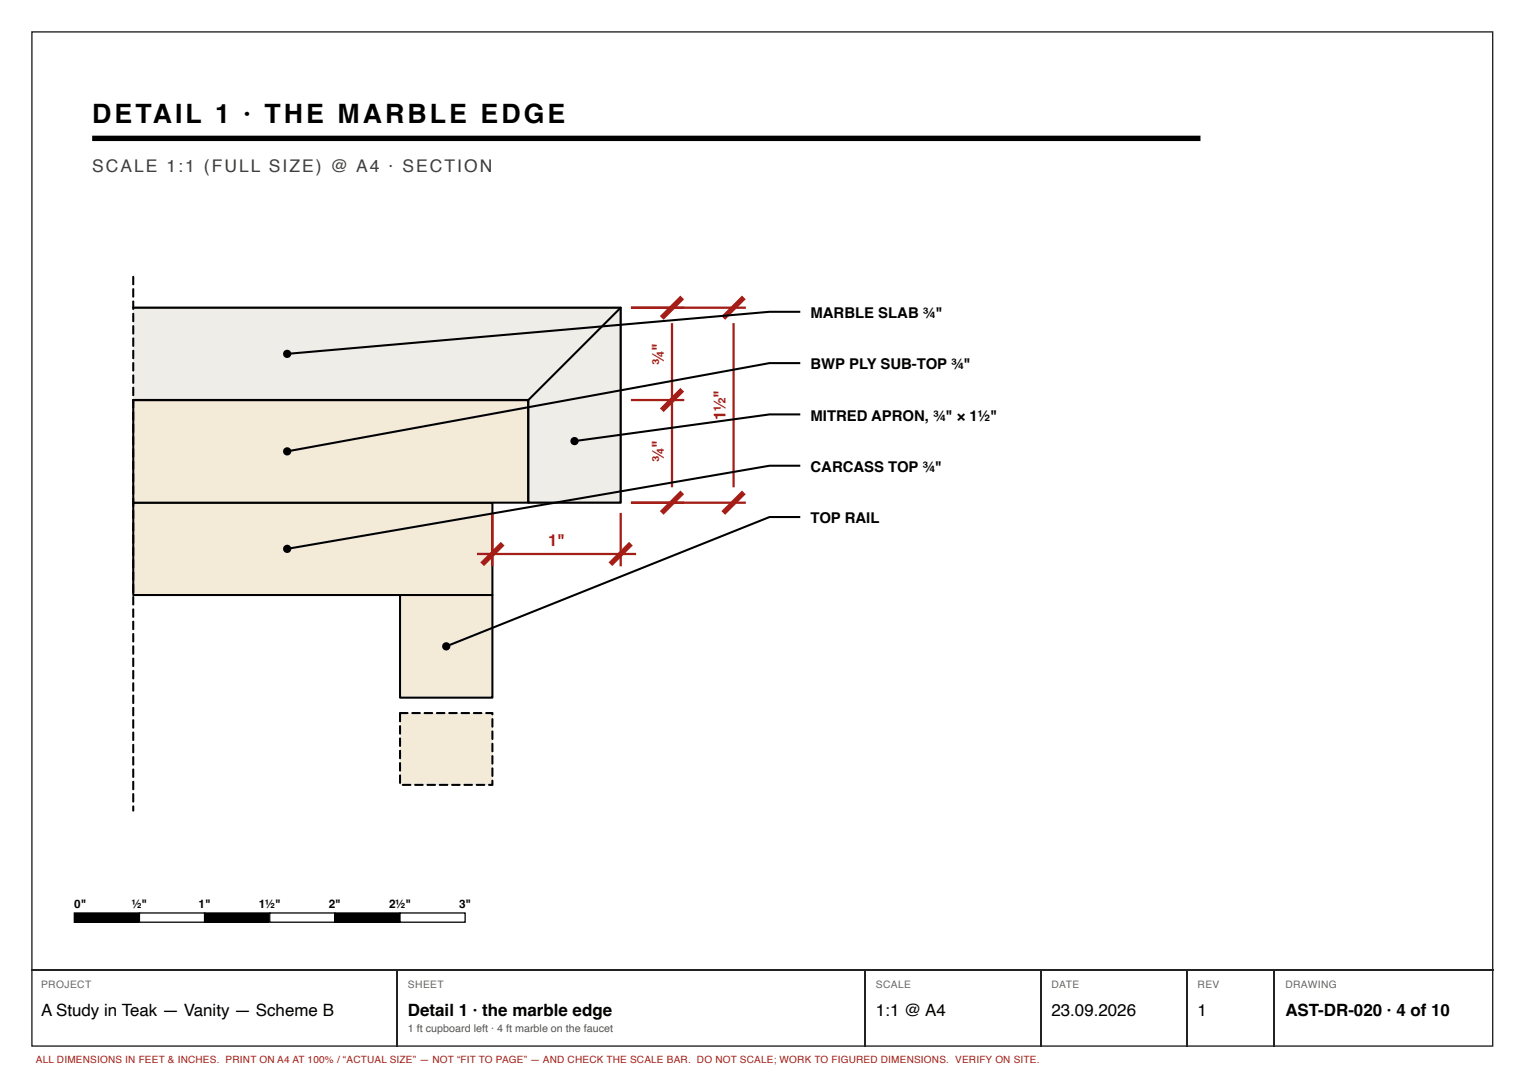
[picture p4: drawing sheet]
<svg xmlns="http://www.w3.org/2000/svg" width="297mm" height="210mm" viewBox="0 0 297 210" stroke-linecap="round" stroke-linejoin="round" font-family="sans-serif">
<path d="M6.2 6.2h284.7v197.7h-284.7z" fill="none" stroke="#222" stroke-width=".26"/>
<path d="M18 27h216" fill="none" stroke="#000" stroke-width="1" stroke-linecap="butt"/>
<path d="M26 98h70v18h-70z" fill="#f3ead8"/>
<path d="M26 98h70v18h-70z" fill="none" stroke="#000" stroke-width=".4"/>
<path d="M78 116h18v20h-18z" fill="#f3ead8"/>
<path d="M78 116h18v20h-18z" fill="none" stroke="#000" stroke-width=".4"/>
<path d="M78 139h18v14h-18z" fill="#f3ead8"/>
<path d="M80.2 138.8h1.6a.2 .2 0 0 1 .2 .2 .2 .2 0 0 1-.2 .2l-1.5-.1zM82.6 138.8h1.6a.2 .2 0 0 1 .2 .2 .2 .2 0 0 1-.2 .2l-1.5-.1zM85 138.8h1.6a.2 .2 0 0 1 .2 .2 .2 .2 0 0 1-.2 .2l-1.5-.1zM87.4 138.8h1.6a.2 .2 0 0 1 .2 .2 .2 .2 0 0 1-.2 .2l-1.5-.1zM89.8 138.8h1.6a.2 .2 0 0 1 .2 .2 .2 .2 0 0 1-.2 .2l-1.5-.1zM92.2 138.8h1.6a.2 .2 0 0 1 .2 .2 .2 .2 0 0 1-.2 .2l-1.5-.1zM94.6 138.8h1.4l.2 .4a.2 .2 0 0 1-.2 .2 .2 .2 0 0 1-.2-.2v-.2h.2v.2h-1.2l-.2-.2zM95.8 140l.4 .1v1.5a.2 .2 0 0 1-.2 .2 .2 .2 0 0 1-.2-.2zM95.8 142.4l.4 .1v1.5a.2 .2 0 0 1-.2 .2 .2 .2 0 0 1-.2-.2zM95.8 144.8l.4 .1v1.5a.2 .2 0 0 1-.2 .2 .2 .2 0 0 1-.2-.2zM95.8 147.2l.4 .1v1.5a.2 .2 0 0 1-.2 .2 .2 .2 0 0 1-.2-.2zM95.8 149.6l.4 .1v1.5a.2 .2 0 0 1-.2 .2 .2 .2 0 0 1-.2-.2zM95.8 152l.4 .1v.9l-.9 .2a.2 .2 0 0 1-.2-.2 .2 .2 0 0 1 .2-.2h.7v.2h-.2zM92.8 152.8h1.6a.2 .2 0 0 1 .2 .2 .2 .2 0 0 1-.2 .2l-1.6-.1zM90.4 152.8h1.6a.2 .2 0 0 1 .2 .2 .2 .2 0 0 1-.2 .2l-1.6-.1zM88 152.8h1.6a.2 .2 0 0 1 .2 .2 .2 .2 0 0 1-.2 .2l-1.6-.1zM85.6 152.8h1.6a.2 .2 0 0 1 .2 .2 .2 .2 0 0 1-.2 .2l-1.6-.1zM83.2 152.8h1.6a.2 .2 0 0 1 .2 .2 .2 .2 0 0 1-.2 .2l-1.6-.1zM80.8 152.8h1.6a.2 .2 0 0 1 .2 .2 .2 .2 0 0 1-.2 .2l-1.6-.1zM78.4 152.8h1.6a.2 .2 0 0 1 .2 .2 .2 .2 0 0 1-.2 .2l-1.6-.1zM77.8 151h.4v1.6a.2 .2 0 0 1-.2 .2 .2 .2 0 0 1-.2-.2zM77.8 148.6h.4v1.6a.2 .2 0 0 1-.2 .2 .2 .2 0 0 1-.2-.2zM77.8 146.2h.4v1.6a.2 .2 0 0 1-.2 .2 .2 .2 0 0 1-.2-.2zM77.8 143.8h.4v1.6a.2 .2 0 0 1-.2 .2 .2 .2 0 0 1-.2-.2zM77.8 141.4h.4v1.6a.2 .2 0 0 1-.2 .2 .2 .2 0 0 1-.2-.2zM77.8 139h.4v1.6a.2 .2 0 0 1-.2 .2 .2 .2 0 0 1-.2-.2zM77.8 138.8h1.6a.2 .2 0 0 1 .2 .2 .2 .2 0 0 1-.2 .2l-1.5-.1z" fill="#000"/>
<path d="M26 78h77v20h-77z" fill="#f3ead8"/>
<path d="M26 78h77v20h-77z" fill="none" stroke="#000" stroke-width=".4"/>
<path d="M26 60h95v38h-18v-20h-77z" fill="#efede7"/>
<path d="M26 60h95v38h-18v-20h-77" fill="none" stroke="#000" stroke-width=".43"/>
<path d="M121 60l-18 18M156 60.8h-6l-94 8.2M156 70.8h-6l-94 17.2M156 80.8h-6l-38 5.2M156 90.8h-6l-94 16.2M156 100.8h-6l-63 25.2" fill="none" stroke="#000" stroke-width=".4"/>
<g fill="#000">
<path d="M14.5 177.9h12.7v1.8h-12.7z"/>
<path d="M25.8 53.8l.4 .1v1.5a.2 .2 0 0 1-.2 .2 .2 .2 0 0 1-.2-.2zM25.8 56.2l.4 .1v1.5a.2 .2 0 0 1-.2 .2 .2 .2 0 0 1-.2-.2zM25.8 58.6l.4 .1v1.5a.2 .2 0 0 1-.2 .2 .2 .2 0 0 1-.2-.2zM25.8 61l.4 .1v1.5a.2 .2 0 0 1-.2 .2 .2 .2 0 0 1-.2-.2zM25.8 63.4l.4 .1v1.5a.2 .2 0 0 1-.2 .2 .2 .2 0 0 1-.2-.2zM25.8 65.8l.4 .1v1.5a.2 .2 0 0 1-.2 .2 .2 .2 0 0 1-.2-.2zM25.8 68.2l.4 .1v1.5a.2 .2 0 0 1-.2 .2 .2 .2 0 0 1-.2-.2zM25.8 70.6l.4 .1v1.5a.2 .2 0 0 1-.2 .2 .2 .2 0 0 1-.2-.2zM25.8 73l.4 .1v1.5a.2 .2 0 0 1-.2 .2 .2 .2 0 0 1-.2-.2zM25.8 75.4l.4 .1v1.5a.2 .2 0 0 1-.2 .2 .2 .2 0 0 1-.2-.2zM25.8 77.8l.4 .1v1.5a.2 .2 0 0 1-.2 .2 .2 .2 0 0 1-.2-.2zM25.8 80.2l.4 .1v1.5a.2 .2 0 0 1-.2 .2 .2 .2 0 0 1-.2-.2zM25.8 82.6l.4 .1v1.5a.2 .2 0 0 1-.2 .2 .2 .2 0 0 1-.2-.2zM25.8 85l.4 .1v1.5a.2 .2 0 0 1-.2 .2 .2 .2 0 0 1-.2-.2zM25.8 87.4l.4 .1v1.5a.2 .2 0 0 1-.2 .2 .2 .2 0 0 1-.2-.2zM25.8 89.8l.4 .1v1.5a.2 .2 0 0 1-.2 .2 .2 .2 0 0 1-.2-.2zM25.8 92.2l.4 .1v1.5a.2 .2 0 0 1-.2 .2 .2 .2 0 0 1-.2-.2zM25.8 94.6l.4 .1v1.5a.2 .2 0 0 1-.2 .2 .2 .2 0 0 1-.2-.2zM25.8 97l.4 .1v1.5a.2 .2 0 0 1-.2 .2 .2 .2 0 0 1-.2-.2zM25.8 99.4l.4 .1v1.5a.2 .2 0 0 1-.2 .2 .2 .2 0 0 1-.2-.2zM25.8 101.8l.4 .1v1.5a.2 .2 0 0 1-.2 .2 .2 .2 0 0 1-.2-.2zM25.8 104.2l.4 .1v1.5a.2 .2 0 0 1-.2 .2 .2 .2 0 0 1-.2-.2zM25.8 106.6l.4 .1v1.5a.2 .2 0 0 1-.2 .2 .2 .2 0 0 1-.2-.2zM25.8 109l.4 .1v1.5a.2 .2 0 0 1-.2 .2 .2 .2 0 0 1-.2-.2zM25.8 111.4l.4 .1v1.5a.2 .2 0 0 1-.2 .2 .2 .2 0 0 1-.2-.2zM25.8 113.8l.4 .1v1.5a.2 .2 0 0 1-.2 .2 .2 .2 0 0 1-.2-.2zM25.8 116.2l.4 .1v1.5a.2 .2 0 0 1-.2 .2 .2 .2 0 0 1-.2-.2zM25.8 118.6l.4 .1v1.5a.2 .2 0 0 1-.2 .2 .2 .2 0 0 1-.2-.2zM25.8 121l.4 .1v1.5a.2 .2 0 0 1-.2 .2 .2 .2 0 0 1-.2-.2zM25.8 123.4l.4 .1v1.5a.2 .2 0 0 1-.2 .2 .2 .2 0 0 1-.2-.2zM25.8 125.8l.4 .1v1.5a.2 .2 0 0 1-.2 .2 .2 .2 0 0 1-.2-.2zM25.8 128.2l.4 .1v1.5a.2 .2 0 0 1-.2 .2 .2 .2 0 0 1-.2-.2zM25.8 130.6l.4 .1v1.5a.2 .2 0 0 1-.2 .2 .2 .2 0 0 1-.2-.2zM25.8 133l.4 .1v1.5a.2 .2 0 0 1-.2 .2 .2 .2 0 0 1-.2-.2zM25.8 135.4l.4 .1v1.5a.2 .2 0 0 1-.2 .2 .2 .2 0 0 1-.2-.2zM25.8 137.8l.4 .1v1.5a.2 .2 0 0 1-.2 .2 .2 .2 0 0 1-.2-.2zM25.8 140.2l.4 .1v1.5a.2 .2 0 0 1-.2 .2 .2 .2 0 0 1-.2-.2zM25.8 142.6l.4 .1v1.5a.2 .2 0 0 1-.2 .2 .2 .2 0 0 1-.2-.2zM25.8 145l.4 .1v1.5a.2 .2 0 0 1-.2 .2 .2 .2 0 0 1-.2-.2zM25.8 147.4l.4 .1v1.5a.2 .2 0 0 1-.2 .2 .2 .2 0 0 1-.2-.2zM25.8 149.8l.4 .1v1.5a.2 .2 0 0 1-.2 .2 .2 .2 0 0 1-.2-.2zM25.8 152.2l.4 .1v1.5a.2 .2 0 0 1-.2 .2 .2 .2 0 0 1-.2-.2zM25.8 154.6l.4 .1v1.5a.2 .2 0 0 1-.2 .2 .2 .2 0 0 1-.2-.2zM25.8 157l.4 .1v.9a.2 .2 0 0 1-.2 .2 .2 .2 0 0 1-.2-.2z"/>
<circle cx="56" cy="69" r=".8"/>
<circle cx="56" cy="88" r=".8"/>
<circle cx="112" cy="86" r=".8"/>
<circle cx="56" cy="107" r=".8"/>
<circle cx="87" cy="126" r=".8"/>
</g>
<path d="M123 60h22.4M123 78h10.4M131 63v32M143 63v32M96 100v10.4M121 100v10.4M123 98h22.4M93 108h31" fill="none" stroke="#a51d17" stroke-width=".44"/>
<path d="M133 58l-4 4M145 58l-4 4M133 76l-4 4M133 96l-4 4M145 96l-4 4M98 106l-4 4M123 106l-4 4" fill="none" stroke="#a51d17" stroke-width="1" stroke-linecap="butt"/>
<path d="M14.5 177.9h12.7v1.8h-12.7z" fill="none" stroke="#000" stroke-width=".25"/>
<path d="M27.2 177.9h12.7v1.8h-12.7z" fill="#fff"/>
<path d="M27.2 177.9h12.7v1.8h-12.7zM39.9 177.9h12.7v1.8h-12.7z" fill="none" stroke="#000" stroke-width=".25"/>
<path d="M39.9 177.9h12.7v1.8h-12.7z" fill="#000"/>
<path d="M52.6 177.9h12.7v1.8h-12.7z" fill="#fff"/>
<path d="M52.6 177.9h12.7v1.8h-12.7zM65.3 177.9h12.7v1.8h-12.7z" fill="none" stroke="#000" stroke-width=".25"/>
<path d="M65.3 177.9h12.7v1.8h-12.7z" fill="#000"/>
<path d="M78 177.9h12.6v1.8h-12.6z" fill="#fff"/>
<path d="M78 177.9h12.6v1.8h-12.6z" fill="none" stroke="#000" stroke-width=".25"/>
<path d="M6.1 189h284.9M77.4 189.2v14.8M168.7 189.2v14.8M202.8 189.2v14.8M231.4 189.2v14.8M248.3 189.2v14.8" fill="none" stroke="#222" stroke-width=".26"/>
<text font-size="5.2" x="18" y="24">DETAIL 1 · THE MARBLE EDGE</text>
<text font-size="3.4" fill="#3d3d3d" x="18" y="33.6">SCALE 1:1 (FULL SIZE) @ A4 · SECTION</text>
<g font-size="3.3">
<text x="8" y="197.9">A Study in Teak — Vanity — Scheme B</text>
<text x="79.5" y="197.9">Detail 1 · the marble edge</text>
<text x="170.7" y="197.9">1:1 @ A4</text>
<text x="204.9" y="197.9">23.09.2026</text>
<text x="233.4" y="197.9">1</text>
<text x="250.5" y="197.9">AST-DR-020 · 4 of 10</text>
</g>
<g font-size="3.2" fill="#a51d17">
<text x="129.4" y="71.1" transform="rotate(-90 129.4 71.1)">¾&quot;</text>
<text x="141.4" y="81.9" transform="rotate(-90 141.4 81.9)">1½&quot;</text>
<text x="129.4" y="90.1" transform="rotate(-90 129.4 90.1)">¾&quot;</text>
<text x="106.8" y="106.4">1&quot;</text>
</g>
<g font-size="2.9">
<text x="158" y="62">MARBLE SLAB ¾&quot;</text>
<text x="158" y="72">BWP PLY SUB-TOP ¾&quot;</text>
<text x="158" y="82">MITRED APRON, ¾&quot; × 1½&quot;</text>
<text x="158" y="92">CARCASS TOP ¾&quot;</text>
<text x="158" y="102">TOP RAIL</text>
</g>
<g font-size="2.3">
<text x="14.5" y="176.9">0&quot;</text>
<text x="25.7" y="176.9">½&quot;</text>
<text x="38.7" y="176.9">1&quot;</text>
<text x="50.4" y="176.9">1½&quot;</text>
<text x="64.1" y="176.9">2&quot;</text>
<text x="75.8" y="176.9">2½&quot;</text>
<text x="89.5" y="176.9">3&quot;</text>
</g>
<text font-size="2.1" fill="#555" x="79.5" y="201.1">1 ft cupboard left · 4 ft marble on the faucet</text>
<g font-size="2" fill="#666">
<text x="8" y="192.6">PROJECT</text>
<text x="79.5" y="192.6">SHEET</text>
<text x="170.7" y="192.6">SCALE</text>
<text x="204.9" y="192.6">DATE</text>
<text x="233.4" y="192.6">REV</text>
<text x="250.5" y="192.6">DRAWING</text>
</g>
<text font-size="1.9" fill="#a51d17" x="7" y="207.2">ALL DIMENSIONS IN FEET &amp; INCHES. PRINT ON A4 AT 100% / “ACTUAL SIZE” — NOT “FIT TO PAGE” — AND CHECK THE SCALE BAR. DO NOT SCALE; WORK TO FIGURED DIMENSIONS. VERIFY ON SITE.</text>
</svg>
